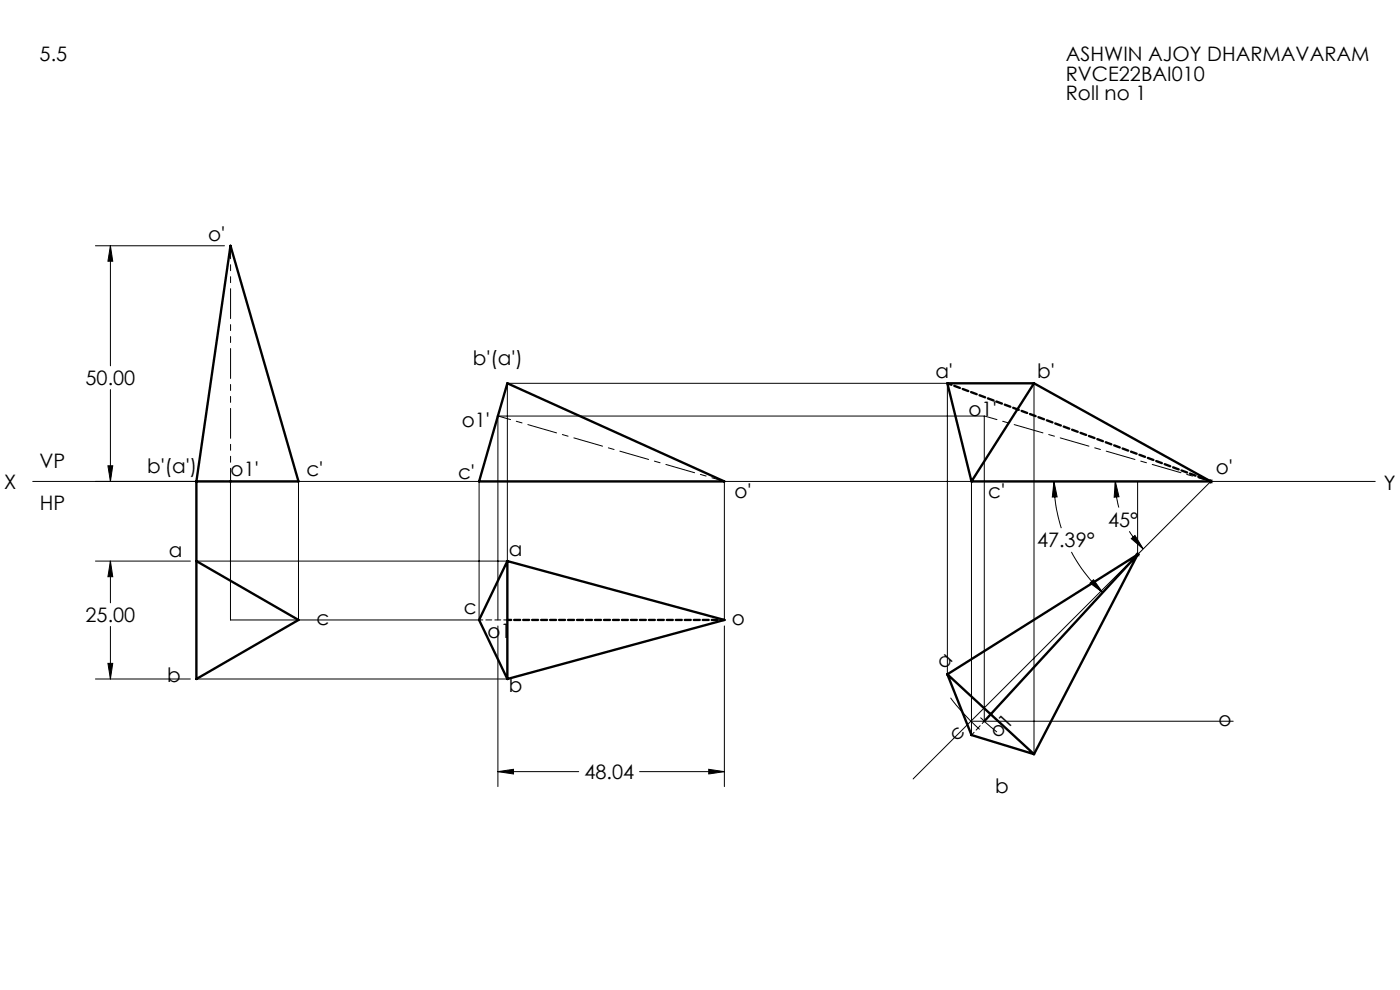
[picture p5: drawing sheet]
<svg xmlns="http://www.w3.org/2000/svg" width="297mm" height="210mm" viewBox="0 0 297 210" stroke-linecap="round" stroke-linejoin="round" font-family="sans-serif">
<g fill="none" stroke="#000" stroke-width=".21">
<path d="M20.2 52.1h27.4M23.4 52.1v25.5M23.4 52.1l.5 3.3h-1zM22.9 98.8h1l-.5 3.3zM23.4 82.6v19.5M219.4 81.3v78.7M6.9 102.1h284.8M20.2 119h20.2M23.4 119v8.9M23.4 119l.5 3.3h-1zM41.7 119h65.9v-37.7h93.4v61.7M48.9 102.1v29.4h52.7v-29.4"/>
<path d="M63.3 102.1v29.4M153.7 102.1v29.4M206.1 102.1v53.8M223.6 102.1l.7 3.3h-1.1zM223.6 102.1a32.3 32.3 0 0 0 1.5 9.9M227.3 117.1a32.1 32.1 0 0 0 6.6 8.6M236.6 102.1l.8 3.3-1 .1zM236.6 102.1a20.1 20.1 0 0 0 .7 5.6M239.6 112.7l1 1.5 1.9 2.2M240 114.3l.8-.7 1.7 2.8zM240.8 117.6h1M241 117.3l.7 .7"/>
<path d="M241.3 102.1v16M256.5 101.8l.7 .7M256.9 101.6v1M256.9 102.1l-63.2 63.1M257.2 101.8l-.7 .7M23.4 132.9v11.1M105.6 132.8v34.1M105.6 131.5v-43.2h103.2v64.7M153.7 132.8v34.1M231.2 123.7l.8-.7 1.9 2.7zM20.2 144h20.2M22.9 140.7h1l-.5 3.3z"/>
<path d="M41.7 144h65.9M201.6 148a44.2 44.2 0 0 0 6.2 6.7M206 153h55.6M208 152.2l3.5 3.1M105.6 163.7h17.2M105.6 163.7l3.3-.5v1zM135.7 163.7h18M150.4 163.2l3.3 .5-3.3 .5z"/>
</g>
<path d="M105.6 88.2l48.1 13.9M208.8 88.2l48.1 13.9" fill="none" stroke="#000" stroke-width=".21" stroke-dasharray="6.3 1.3 1.3 1.3" stroke-dashoffset="3.6"/>
<path d="M101.6 131.5h6M206.1 155.9l4.1-4.4M210.2 151.5l31.2-33.9" fill="none" stroke="#000" stroke-width=".21" stroke-dasharray="1.3 .6" stroke-dashoffset=".5"/>
<path d="M48.9 102.1v-50" fill="none" stroke="#000" stroke-width=".21" stroke-dasharray="6.3 1.3 1.3 1.3 1.3 1.3" stroke-dashoffset="3.6"/>
<g fill="none" stroke="#000" stroke-width=".5">
<path d="M48.9 52.1l14.4 50h-21.6zM107.6 81.3l46.1 20.8h-52.1zM219.4 81.3l37.5 20.8h-50.8M219.4 81.3h-18.4l5.1 20.8M219.4 81.3l-13.3 20.8M41.7 102.1v41.9l21.6-12.5-21.6-12.5M107.6 119v25M107.6 119l-6 12.5 6 12.5M107.6 119l46.1 12.5-46.1 12.5M241.3 117.6l-32.5 35.4M241.3 117.6l-40.3 25.4M241.3 117.6l-21.9 42.4"/>
<path d="M201 143l5.1 12.9 13.3 4.1M201 143l18.4 17"/>
</g>
<path d="M107.6 131.5h46.1" fill="none" stroke="#000" stroke-width=".5" stroke-dasharray="1.3 .6" stroke-dashoffset=".5"/>
<path d="M201 81.3l55.9 20.8" fill="none" stroke="#000" stroke-width=".5" stroke-dasharray="1.3 .6" stroke-dashoffset=".4"/>
<path d="M23.4 119l.5 3.3h-1zM22.9 140.7h1l-.5 3.3zM105.6 163.7l3.3-.5v1zM150.4 163.2l3.3 .5-3.3 .5zM236.6 102.1l.8 3.3-1 .1zM240 114.3l.8-.7 1.7 2.8zM223.6 102.1l.7 3.3h-1.1zM231.2 123.7l.8-.7 1.9 2.7zM22.9 98.8h1l-.5 3.3zM23.4 52.1l.5 3.3h-1z" fill="#000"/>
<g font-size="4.2">
<text x="8.4" y="12.9">5.5</text>
<text x="226.1" y="12.9">ASHWIN AJOY DHARMAVARAM</text>
<text x="226.1" y="17.1">RVCE22BAI010</text>
<text x="226.1" y="21.3">Roll no 1</text>
<text x="44.2" y="51.2">o'</text>
<text x="100.3" y="77.5">b'(a')</text>
<text x="18.2" y="81.7">50.00</text>
<text x="198.4" y="80.1">a'</text>
<text x="220" y="80.1">b'</text>
<text x="205.5" y="88.2">o1'</text>
<text x="97.9" y="90.6">o1'</text>
<text x="8.4" y="99.3">VP</text>
<text x="31.2" y="100.3">b'(a')</text>
<text x="48.9" y="101">o1'</text>
<text x="65" y="101">c'</text>
<text x="97.2" y="101.6">c'</text>
<text x="257.9" y="100.5">o'</text>
<text x=".9" y="103.6">X</text>
<text x="155.8" y="105.6">o'</text>
<text x="209.7" y="105.6">c'</text>
<text x="293.6" y="103.9">Y</text>
<text x="8.4" y="108.3">HP</text>
<text x="235.1" y="111.8">45°</text>
<text x="35.8" y="118.1">a</text>
<text x="107.9" y="117.9">a</text>
<text x="220" y="116.1">47.39°</text>
<text x="18.2" y="132">25.00</text>
<text x="98.4" y="130.3">c</text>
<text x="67.1" y="132.6">c</text>
<text x="103.4" y="135.4">o1</text>
<text x="155.3" y="132.6">o</text>
<text x="200.4" y="142.1" transform="rotate(-47 200.4 142.1)">a</text>
<text x="35.4" y="144.6">b</text>
<text x="107.9" y="146.7">b</text>
<text x="258.5" y="154.1">o</text>
<text x="203" y="157.5" transform="rotate(-47 203 157.5)">c</text>
<text x="211.8" y="156.8" transform="rotate(-47 211.8 156.8)">o1</text>
<text x="124" y="165.3">48.04</text>
<text x="211.1" y="168.2">b</text>
</g>
</svg>
